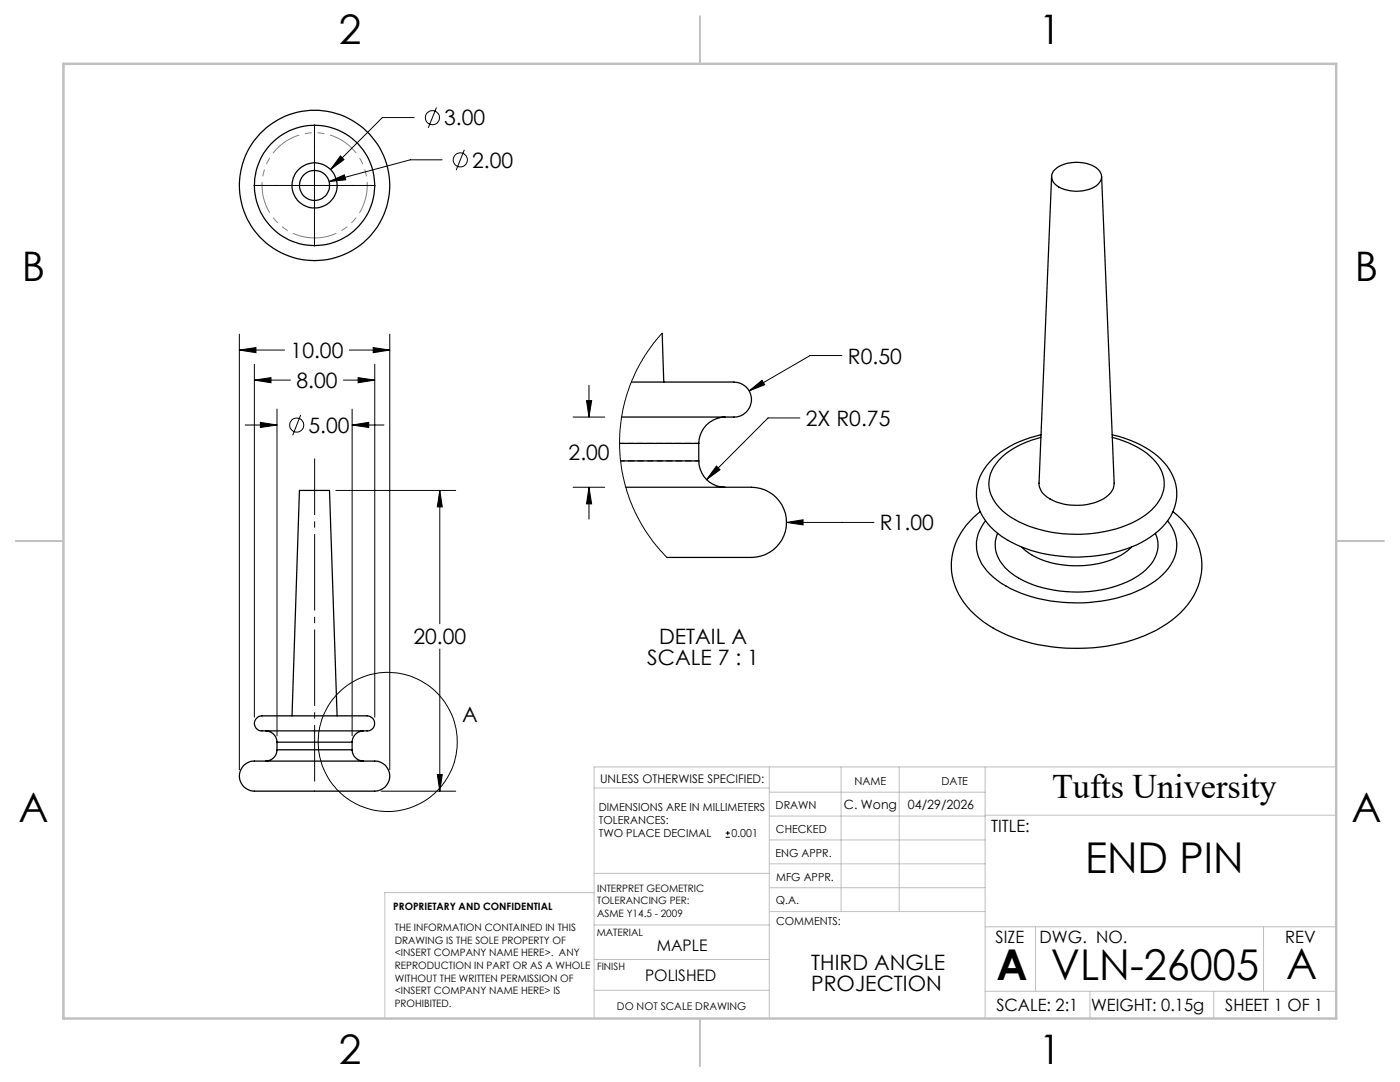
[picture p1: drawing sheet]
<svg xmlns="http://www.w3.org/2000/svg" width="279mm" height="216mm" viewBox="0 0 279 216" stroke-linecap="round" stroke-linejoin="round" font-family="sans-serif">
<g fill="none" stroke="#000" stroke-width=".25">
<path d="M209.9 35.2l-2.5 61.2a3.5 3.5 0 0 0 2.1 3.2 11.4 11.4 0 0 0 11.3-.5 3.4 3.4 0 0 0 1.6-2.7l-2.5-61.2M210.2 34.1a6.8 6.8 0 0 1 7.1-1.3 2.9 2.9 0 0 1 2.5 2.8 3.6 3.6 0 0 1-3 2.3 7.2 7.2 0 0 1-6.3-1.2 1.93 1.93 0 0 1-.3-2.6zM126 76.2h19.3a4 4 0 0 1 4.5 2.6 3.6 3.6 0 0 1-4.1 4.4h-21.7M132.2 66.5l.3 9.7M123.6 88.5h15.9M123.9 92h15.6M124.9 97.2h23.4a7.6 7.6 0 0 1 8.4 5.2 7.1 7.1 0 0 1-7.8 8.8h-15.8M139.5 92a5.2 5.2 0 0 0 5.2 5.2M139.5 88.5v3.5M144.7 83.2a5.3 5.3 0 0 0-5.2 5.3M207.7 87.3a15.4 15.4 0 0 0-9.4 5.9 6.5 6.5 0 0 0 1.3 8.2 20.4 20.4 0 0 0 12.5 5.1 26 26 0 0 0 16.4-3.6 7.9 7.9 0 0 0 3.8-7.3 9.8 9.8 0 0 0-6-6.7l-1.9-.8-2.4-.8M207.8 86.7a19.1 19.1 0 0 0-10.9 6.2 8.9 8.9 0 0 0 .8 12.2 22 22 0 0 0 14 5.9 27.9 27.9 0 0 0 17.9-3.9 10.3 10.3 0 0 0 5.2-9.6 11.5 11.5 0 0 0-6.3-8.2l-3-1.5-3.5-1.1"/>
<path d="M195.7 102.1a13.3 13.3 0 0 0-5.7 12.8 16.1 16.1 0 0 0 8.8 10.8 36.7 36.7 0 0 0 32 .1 16.2 16.2 0 0 0 8.8-10.7 13 13 0 0 0-4.6-12.2l-.9-.8M196.7 103.9a7.5 7.5 0 0 0 .9 10.6 22.7 22.7 0 0 0 13.2 5.6 29.9 29.9 0 0 0 18.9-3.6 9.9 9.9 0 0 0 5.1-7.5 7.8 7.8 0 0 0-1.8-5.1M199.1 106.4a6.1 6.1 0 0 0 1.5 6.8 18.4 18.4 0 0 0 10.9 4.7 24.1 24.1 0 0 0 15.8-3.1 7.2 7.2 0 0 0 3.7-7l-.4-1.4M203.9 109.2a15.6 15.6 0 0 0 11.5 3.7 15.2 15.2 0 0 0 10.4-3.7M48.6 152.7a4.7 4.7 0 0 1 3.5-.8h21.7a3.1 3.1 0 0 1 3.7 4.1 3.7 3.7 0 0 1-4 1.9h-18.6a19.9 19.9 0 0 1-5.3-.3 3 3 0 0 1-1-4.9zM51.1 143.4a3.1 3.1 0 0 1 2.6-.6h18.8a1.67 1.67 0 0 1 1.8 .6 1.67 1.67 0 0 1 .2 1.9 2.73 2.73 0 0 1-2.3 .5h-19.4a1.56 1.56 0 0 1-1.7-.6 1.56 1.56 0 0 1 0-1.8zM53 145.8a2.29 2.29 0 0 1 2.3 2.3M55.3 149.6a2.29 2.29 0 0 1-2.3 2.3M55.3 148.1h15M55.3 149.6h15M55.3 148.1v1.5M58.3 142.8l1.5-44.9h6l1.5 44.9"/>
<path d="M70.3 149.6a2.29 2.29 0 0 0 2.2 2.3M70.3 148.1v1.5M72.5 145.8a2.29 2.29 0 0 0-2.2 2.3"/>
<circle cx="62.8" cy="37" r="4.5"/>
<circle cx="62.8" cy="37" r="12"/>
<circle cx="62.8" cy="37" r="15"/>
<circle cx="62.8" cy="37" r="3"/>
</g>
<path d="M62.8 47.5a10.5 10.5 0 0 0 9.2-15.6 10.5 10.5 0 0 0-18-.6 10.5 10.5 0 0 0 8.1 16.2h.7" fill="none" stroke="#808080" stroke-width=".2" stroke-dasharray="6.3 1.3 1.3 1.3 1.3 1.3" stroke-dashoffset="1.9"/>
<path d="M123.7 88.5h15.8" fill="none" stroke="#000" stroke-width=".2" stroke-dasharray="1.3 .6" stroke-dashoffset=".3" stroke-linecap="butt"/>
<path d="M139.5 92h-15.6" fill="none" stroke="#000" stroke-width=".2" stroke-dasharray="1.3 .6" stroke-dashoffset=".4" stroke-linecap="butt"/>
<g fill="none" stroke="#000" stroke-width=".2">
<path d="M50.7 37h24.2M62.8 24.9v24.2M65.7 36.2l3-1.3 .3 1zM67.9 31.1l.8 .8-2.7 1.9zM82.7 23.5h-6.4l-10.3 10.3M87.1 21.4l-1.6 4.1M88.2 31.9h-6.3l-16.2 4.3M92.7 29.9l-1.6 4M47.8 69.8l3.3-.4v1zM47.8 66.7v86.9M47.8 69.8h9M50.8 75.8l3.3-.4v1z"/>
<path d="M50.8 72.7v70.4M50.8 75.8h7.2M68.5 75.8h6.3M69.7 69.8h8.1M71.5 75.4l3.3 .4-3.3 .6zM74.5 69.4l3.3 .4-3.3 .6zM74.8 72.7v70.4M77.8 66.7v86.9M117.1 79.9h1l-.6 3.3zM117.5 76.9v6.3M132.2 66.5l-1.8 2-1.7 2.5-1.8 3.2-1.3 3.2-.9 2.5-.7 3.3-.3 2.7-.1 3.5 .2 2.4 .5 3.2 .8 3.1 1.2 3.1 1.8 3.5 .9 1.5 2 2.7 2.1 2.3M149.5 78l2.6-2.1 .5 .9z"/>
<path d="M168 70.9h-6.3l-12.2 7.1M48.9 84.8h6.4M52 84.3l3.3 .5-3.3 .5zM55.3 81.6v65.2M60 82.8l-1.6 4.1M67 97.9h23.9M70.3 84.8l3.3-.5v1zM70.3 81.6v65.2M70.3 84.8h6.3M87.8 97.9l.5 3.2h-1zM87.8 97.9v26.6M114.4 97.2h6.3"/>
<path d="M114.4 83.2h6.3M117.5 97.2l.6 3.3h-1zM117.5 97.2v6.4M143 93l.7 .7-2.7 2zM159.6 83.4h-6.3l-12.3 12.3M157 104.2l3.3-.5v1zM157 104.2h17.4M87.8 129.5v28.4M76.1 157.9h14.8M87.3 154.6h1l-.5 3.3zM144.8 167.1h.9M144.8 166.2h.9"/>
<path d="M145.2 165.8v.9"/>
<circle cx="86.3" cy="23.5" r="1.41"/>
<circle cx="91.9" cy="31.9" r="1.41"/>
<circle cx="59.2" cy="84.8" r="1.41"/>
<circle cx="77.4" cy="148" r="13.9"/>
</g>
<path d="M62.8 155.9v-64.4" fill="none" stroke="#000" stroke-width=".2" stroke-dasharray="15.2 1.3 1.3 1.3" stroke-dashoffset="4" stroke-linecap="butt"/>
<g fill="none" stroke="#c0c0c0" stroke-width=".2">
<path d="M118.6 157.2h34.9M153.5 153v50.2M153.5 158.1h43.1M167.9 153v28.9M179.5 153v28.9M196.6 153v50.2M266.7 153h-148.1v50.2M118.6 174.3h35M118.6 178.1h-41.8v24.9M153.5 167.6h43.1M153.5 162.8h43.1M153.5 172.4h43.1"/>
<path d="M153.5 177.1h43.1M196.6 162.7h70.1M118.6 197.6h34.9M118.6 191.5h34.9M118.6 184.6h35M153.6 181.9h43M196.6 197.8h70.1M196.6 184.9h70.1M206.7 184.9v12.9M217.5 197.8v5.4M242.2 197.8v5.4M252.2 184.9v12.9"/>
</g>
<path d="M139.7 3.2v9.5M3.1 107.9h9.6M266.7 107.9h9.5M139.7 203.2v9.6" fill="none" stroke="#c0c0c0" stroke-width=".25"/>
<path d="M12.7 12.7h254v190.5h-254z" fill="none" stroke="#c0c0c0" stroke-width=".5"/>
<path d="M47.8 69.8l3.3-.4v1zM74.5 69.4l3.3 .4-3.3 .6zM52 84.3l3.3 .5-3.3 .5zM70.3 84.8l3.3-.5v1zM87.3 154.6h1l-.5 3.3zM87.8 97.9l.5 3.2h-1zM50.8 75.8l3.3-.4v1zM71.5 75.4l3.3 .4-3.3 .6zM67.9 31.1l-1.9 2.7 2.7-1.9zM65.7 36.2l3.3-.3-.3-1zM157 104.2l3.3 .5v-1zM143 93l-2 2.7 2.7-2zM149.5 78l3.1-1.2-.5-.9zM117.5 97.2l.6 3.3h-1zM117.1 79.9h1l-.6 3.3z" fill="#000"/>
<g font-size="8.5">
<text x="216.5" y="174.2">END PIN</text>
<text x="198.9" y="195.5">A</text>
<text x="209.7" y="195.5">VLN-26005</text>
<text x="256.7" y="195.4">A</text>
</g>
<g font-size="8.1">
<text x="67.6" y="8.9">2</text>
<text x="207.3" y="8.9">1</text>
<text x="4.4" y="56.1">B</text>
<text x="270.4" y="56.1">B</text>
<text x="3.7" y="164.1">A</text>
<text x="269.7" y="164.1">A</text>
<text x="67.6" y="212.4">2</text>
<text x="207.3" y="212.4">1</text>
</g>
<text font-size="6.9" x="210" y="159.2">Tufts University</text>
<g font-size="4.2">
<text x="88.6" y="25">3.00</text>
<text x="94.2" y="33.4">2.00</text>
<text x="58" y="71.4">10.00</text>
<text x="59.2" y="77.4">8.00</text>
<text x="169.2" y="72.5">R0.50</text>
<text x="61.6" y="86.4">5.00</text>
<text x="160.8" y="85">2X R0.75</text>
<text x="113.5" y="91.9">2.00</text>
<text x="175.6" y="105.8">R1.00</text>
<text x="82.5" y="128.6">20.00</text>
<text x="131.5" y="128.6">DETAIL A</text>
<text x="129.2" y="132.7">SCALE 7 : 1</text>
<text x="92.2" y="144">A</text>
<text x="161.9" y="193.6">THIRD ANGLE</text>
<text x="161.9" y="197.8">PROJECTION</text>
</g>
<g font-size="3.4">
<text x="197.8" y="166">TITLE:</text>
<text x="198.7" y="188.1">SIZE</text>
<text x="207.5" y="188.1">DWG. NO.</text>
<text x="256.5" y="188.2">REV</text>
<text x="198.8" y="201.7">SCALE: 2:1</text>
<text x="217.7" y="201.8">WEIGHT: 0.15g</text>
<text x="244.5" y="201.7">SHEET 1 OF 1</text>
</g>
<g font-size="3.2">
<text x="131.1" y="189.8">MAPLE</text>
<text x="128.7" y="195.7">POLISHED</text>
</g>
<g font-size="2.5">
<text x="168.4" y="161.4">C. Wong</text>
<text x="181.2" y="161.4">04/29/2026</text>
</g>
<text font-size="2.4" x="119.8" y="156.2">UNLESS OTHERWISE SPECIFIED:</text>
<g font-size="2.2">
<text x="119.5" y="161.8">DIMENSIONS ARE IN MILLIMETERS</text>
<text x="154.8" y="161.4">DRAWN</text>
<text x="170.6" y="156.7">NAME</text>
<text x="187.9" y="156.7">DATE</text>
<text x="119.5" y="164.4">TOLERANCES:</text>
<text x="119.5" y="167.1">TWO PLACE DECIMAL</text>
<text x="146" y="167.1">0.001</text>
<text x="154.9" y="166.3">CHECKED</text>
<text x="154.8" y="170.9">ENG APPR.</text>
<text x="154.9" y="175.7">MFG APPR.</text>
<text x="154.9" y="180.4">Q.A.</text>
<text x="154.9" y="184.6">COMMENTS:</text>
</g>
<text font-size="2.1" x="123.1" y="201.6">DO NOT SCALE DRAWING</text>
<g font-size="2">
<text x="119.2" y="177.9">INTERPRET GEOMETRIC</text>
<text x="78.5" y="181.5">PROPRIETARY AND CONFIDENTIAL</text>
<text x="78.8" y="185.8">THE INFORMATION CONTAINED IN THIS</text>
<text x="119.2" y="180.4">TOLERANCING PER:</text>
<text x="119.2" y="182.9">ASME Y14.5 - 2009</text>
<text x="78.8" y="188.3">DRAWING IS THE SOLE PROPERTY OF</text>
<text x="78.8" y="190.9">&lt;INSERT COMPANY NAME HERE&gt;. ANY</text>
<text x="119.1" y="186.7">MATERIAL</text>
<text x="78.8" y="193.4">REPRODUCTION IN PART OR AS A WHOLE</text>
<text x="78.8" y="195.9">WITHOUT THE WRITTEN PERMISSION OF</text>
<text x="119.1" y="193.5">FINISH</text>
<text x="78.8" y="198.4">&lt;INSERT COMPANY NAME HERE&gt; IS</text>
<text x="78.8" y="200.9">PROHIBITED.</text>
</g>
</svg>
